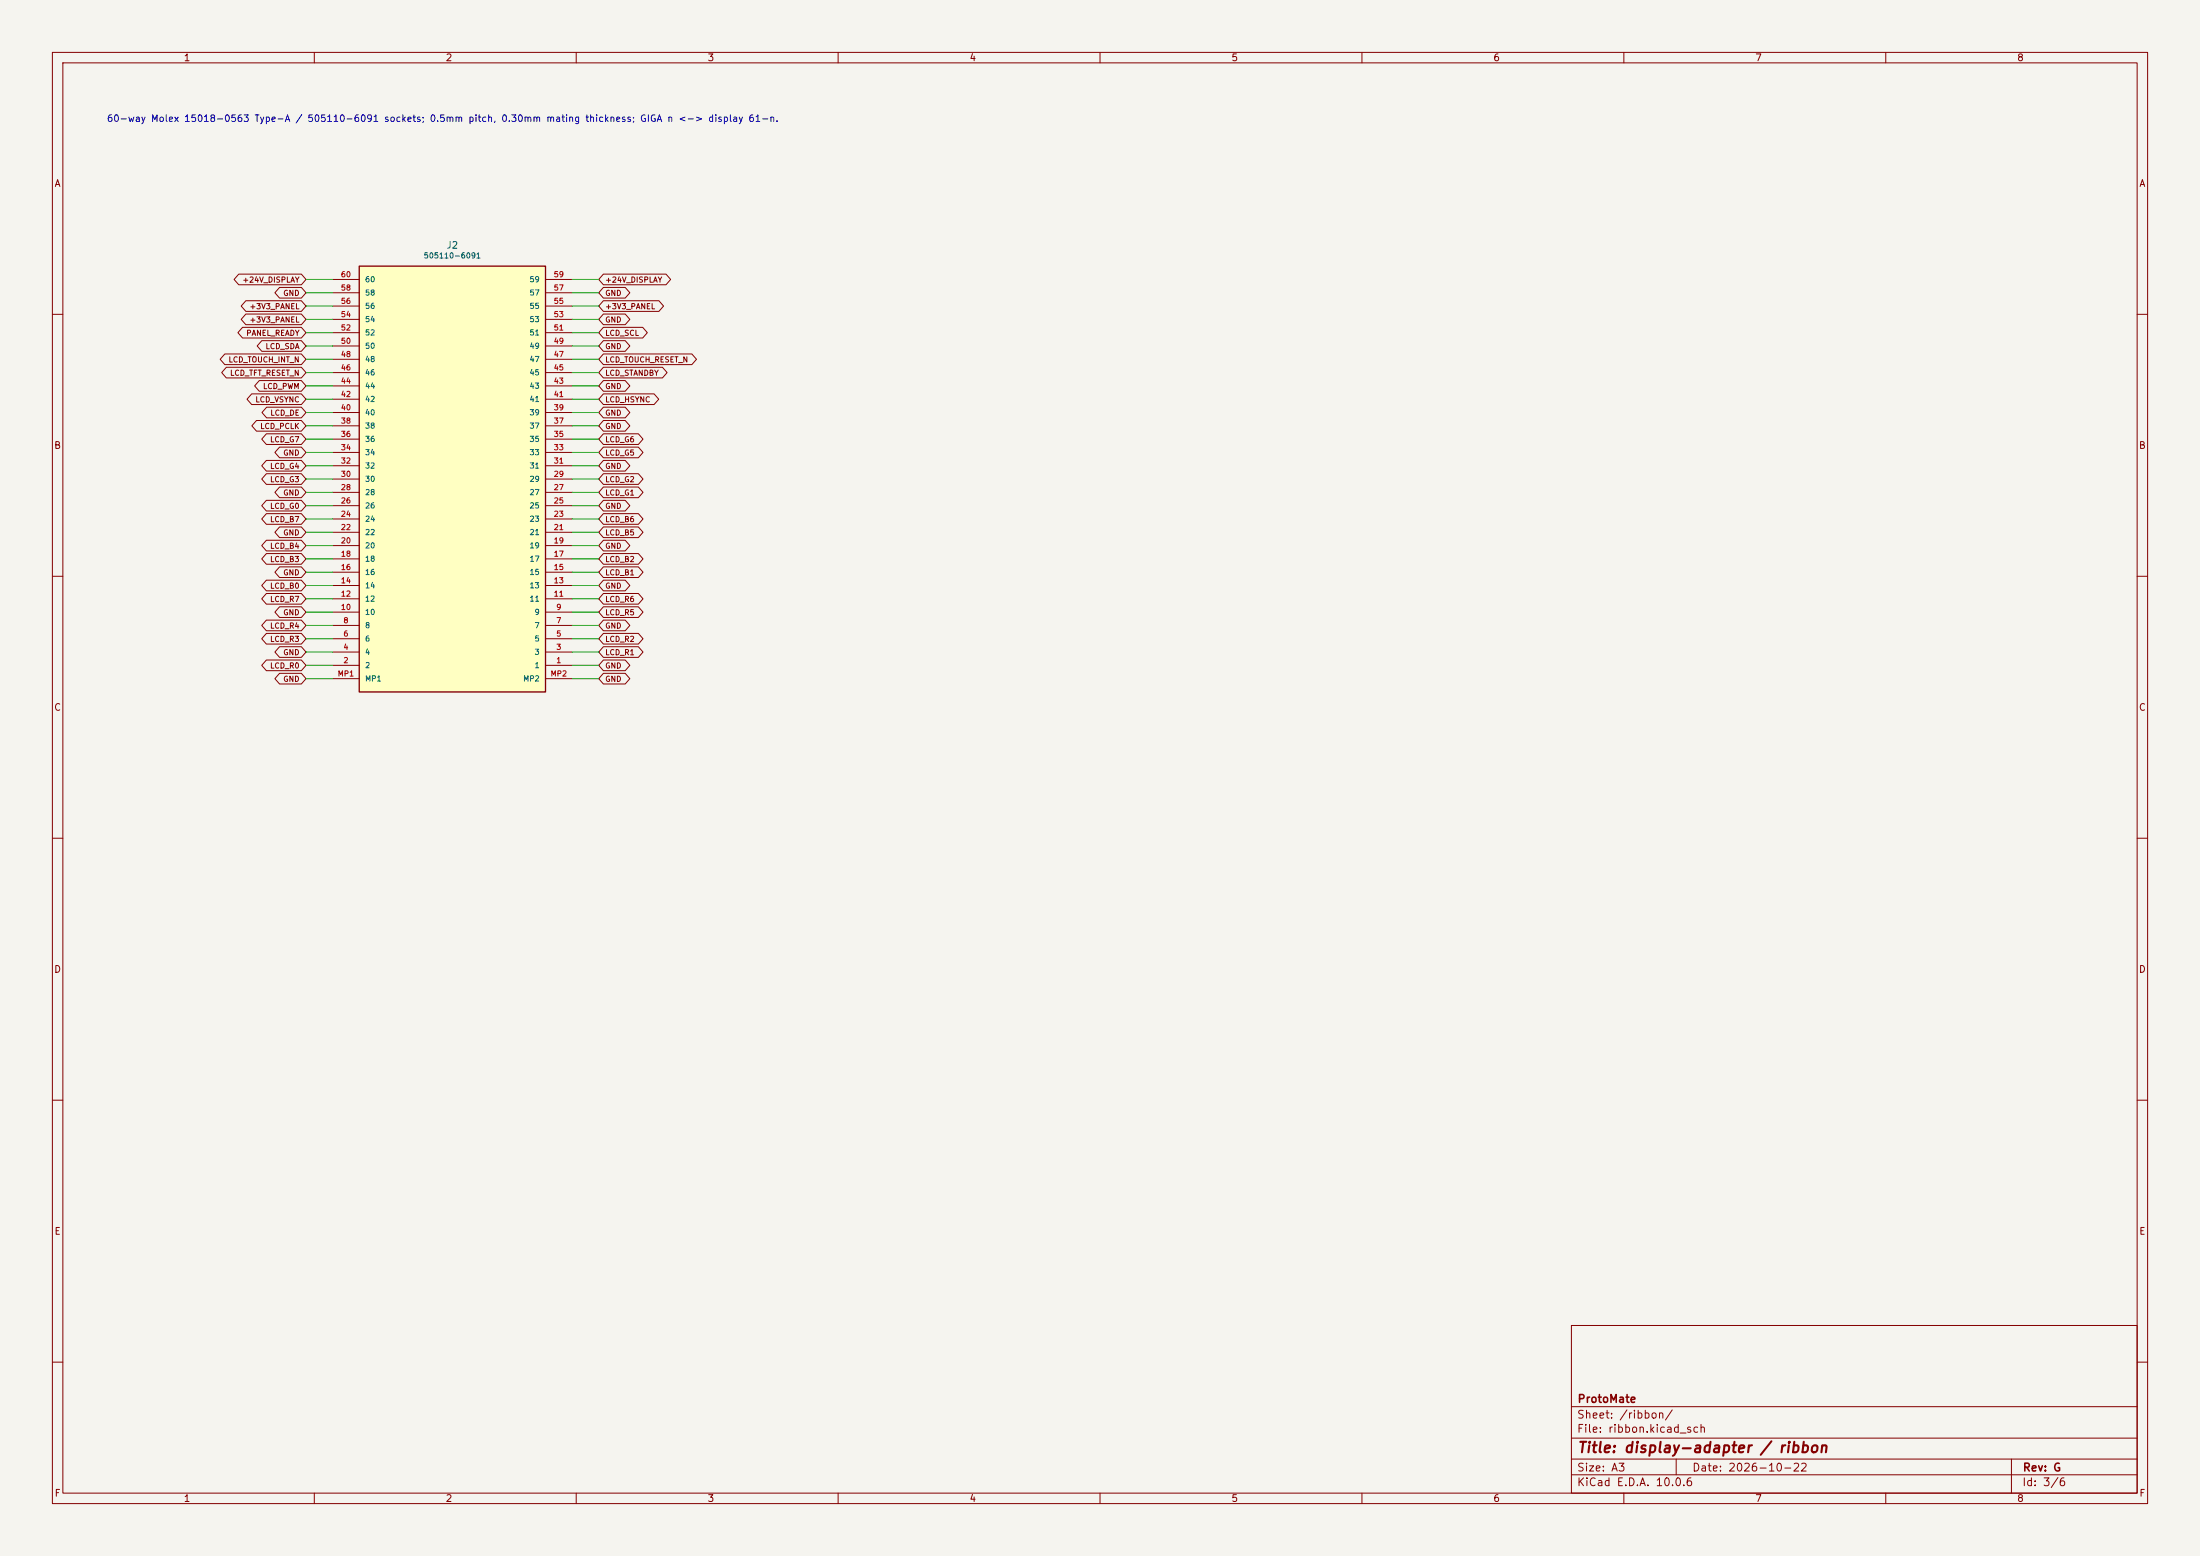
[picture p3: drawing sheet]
(kicad_sch (version 20250114) (generator eeschema) (paper "A3") (title_block (title "display-adapter / ribbon") (date "2026-10-22") (rev "G") (company "ProtoMate")) (lib_symbols (symbol "DisplayAdapter:FFC" (pin_names (offset 1.016)) (in_bom yes) (on_board yes)(property "Reference" "J" (at 0 44.64 0) (effects (font (size 1.27 1.27))))(property "Value" "505110-6091" (at 0 42.64 0) (effects (font (size 1.27 1.27))))(property "Footprint" "" (at 0 0 0) (effects (font (size 1.27 1.27)) (hide yes)))(symbol "FFC_0_1" (rectangle (start -17.78 40.64) (end 17.78 -40.64) (stroke (width .254) (type default)) (fill (type background)))) (symbol "FFC_1_1"(pin passive line (at -22.86 38.1 0) (length 5.08) (name "60" (effects (font (size 1.016 1.016)))) (number "60" (effects (font (size 1.016 1.016)))))(pin passive line (at -22.86 35.56 0) (length 5.08) (name "58" (effects (font (size 1.016 1.016)))) (number "58" (effects (font (size 1.016 1.016)))))(pin passive line (at -22.86 33.02 0) (length 5.08) (name "56" (effects (font (size 1.016 1.016)))) (number "56" (effects (font (size 1.016 1.016)))))(pin passive line (at -22.86 30.48 0) (length 5.08) (name "54" (effects (font (size 1.016 1.016)))) (number "54" (effects (font (size 1.016 1.016)))))(pin passive line (at -22.86 27.94 0) (length 5.08) (name "52" (effects (font (size 1.016 1.016)))) (number "52" (effects (font (size 1.016 1.016)))))(pin passive line (at -22.86 25.400000000000002 0) (length 5.08) (name "50" (effects (font (size 1.016 1.016)))) (number "50" (effects (font (size 1.016 1.016)))))(pin passive line (at -22.86 22.86 0) (length 5.08) (name "48" (effects (font (size 1.016 1.016)))) (number "48" (effects (font (size 1.016 1.016)))))(pin passive line (at -22.86 20.32 0) (length 5.08) (name "46" (effects (font (size 1.016 1.016)))) (number "46" (effects (font (size 1.016 1.016)))))(pin passive line (at -22.86 17.78 0) (length 5.08) (name "44" (effects (font (size 1.016 1.016)))) (number "44" (effects (font (size 1.016 1.016)))))(pin passive line (at -22.86 15.240000000000002 0) (length 5.08) (name "42" (effects (font (size 1.016 1.016)))) (number "42" (effects (font (size 1.016 1.016)))))(pin passive line (at -22.86 12.700000000000003 0) (length 5.08) (name "40" (effects (font (size 1.016 1.016)))) (number "40" (effects (font (size 1.016 1.016)))))(pin passive line (at -22.86 10.16 0) (length 5.08) (name "38" (effects (font (size 1.016 1.016)))) (number "38" (effects (font (size 1.016 1.016)))))(pin passive line (at -22.86 7.620000000000001 0) (length 5.08) (name "36" (effects (font (size 1.016 1.016)))) (number "36" (effects (font (size 1.016 1.016)))))(pin passive line (at -22.86 5.079999999999998 0) (length 5.08) (name "34" (effects (font (size 1.016 1.016)))) (number "34" (effects (font (size 1.016 1.016)))))(pin passive line (at -22.86 2.539999999999999 0) (length 5.08) (name "32" (effects (font (size 1.016 1.016)))) (number "32" (effects (font (size 1.016 1.016)))))(pin passive line (at -22.86 0.0 0) (length 5.08) (name "30" (effects (font (size 1.016 1.016)))) (number "30" (effects (font (size 1.016 1.016)))))(pin passive line (at -22.86 -2.539999999999999 0) (length 5.08) (name "28" (effects (font (size 1.016 1.016)))) (number "28" (effects (font (size 1.016 1.016)))))(pin passive line (at -22.86 -5.079999999999998 0) (length 5.08) (name "26" (effects (font (size 1.016 1.016)))) (number "26" (effects (font (size 1.016 1.016)))))(pin passive line (at -22.86 -7.619999999999997 0) (length 5.08) (name "24" (effects (font (size 1.016 1.016)))) (number "24" (effects (font (size 1.016 1.016)))))(pin passive line (at -22.86 -10.159999999999997 0) (length 5.08) (name "22" (effects (font (size 1.016 1.016)))) (number "22" (effects (font (size 1.016 1.016)))))(pin passive line (at -22.86 -12.699999999999996 0) (length 5.08) (name "20" (effects (font (size 1.016 1.016)))) (number "20" (effects (font (size 1.016 1.016)))))(pin passive line (at -22.86 -15.240000000000002 0) (length 5.08) (name "18" (effects (font (size 1.016 1.016)))) (number "18" (effects (font (size 1.016 1.016)))))(pin passive line (at -22.86 -17.78 0) (length 5.08) (name "16" (effects (font (size 1.016 1.016)))) (number "16" (effects (font (size 1.016 1.016)))))(pin passive line (at -22.86 -20.32 0) (length 5.08) (name "14" (effects (font (size 1.016 1.016)))) (number "14" (effects (font (size 1.016 1.016)))))(pin passive line (at -22.86 -22.86 0) (length 5.08) (name "12" (effects (font (size 1.016 1.016)))) (number "12" (effects (font (size 1.016 1.016)))))(pin passive line (at -22.86 -25.4 0) (length 5.08) (name "10" (effects (font (size 1.016 1.016)))) (number "10" (effects (font (size 1.016 1.016)))))(pin passive line (at -22.86 -27.940000000000005 0) (length 5.08) (name "8" (effects (font (size 1.016 1.016)))) (number "8" (effects (font (size 1.016 1.016)))))(pin passive line (at -22.86 -30.479999999999997 0) (length 5.08) (name "6" (effects (font (size 1.016 1.016)))) (number "6" (effects (font (size 1.016 1.016)))))(pin passive line (at -22.86 -33.02 0) (length 5.08) (name "4" (effects (font (size 1.016 1.016)))) (number "4" (effects (font (size 1.016 1.016)))))(pin passive line (at -22.86 -35.559999999999995 0) (length 5.08) (name "2" (effects (font (size 1.016 1.016)))) (number "2" (effects (font (size 1.016 1.016)))))(pin passive line (at -22.86 -38.1 0) (length 5.08) (name "MP1" (effects (font (size 1.016 1.016)))) (number "MP1" (effects (font (size 1.016 1.016)))))(pin passive line (at 22.86 38.1 180) (length 5.08) (name "59" (effects (font (size 1.016 1.016)))) (number "59" (effects (font (size 1.016 1.016)))))(pin passive line (at 22.86 35.56 180) (length 5.08) (name "57" (effects (font (size 1.016 1.016)))) (number "57" (effects (font (size 1.016 1.016)))))(pin passive line (at 22.86 33.02 180) (length 5.08) (name "55" (effects (font (size 1.016 1.016)))) (number "55" (effects (font (size 1.016 1.016)))))(pin passive line (at 22.86 30.48 180) (length 5.08) (name "53" (effects (font (size 1.016 1.016)))) (number "53" (effects (font (size 1.016 1.016)))))(pin passive line (at 22.86 27.94 180) (length 5.08) (name "51" (effects (font (size 1.016 1.016)))) (number "51" (effects (font (size 1.016 1.016)))))(pin passive line (at 22.86 25.400000000000002 180) (length 5.08) (name "49" (effects (font (size 1.016 1.016)))) (number "49" (effects (font (size 1.016 1.016)))))(pin passive line (at 22.86 22.86 180) (length 5.08) (name "47" (effects (font (size 1.016 1.016)))) (number "47" (effects (font (size 1.016 1.016)))))(pin passive line (at 22.86 20.32 180) (length 5.08) (name "45" (effects (font (size 1.016 1.016)))) (number "45" (effects (font (size 1.016 1.016)))))(pin passive line (at 22.86 17.78 180) (length 5.08) (name "43" (effects (font (size 1.016 1.016)))) (number "43" (effects (font (size 1.016 1.016)))))(pin passive line (at 22.86 15.240000000000002 180) (length 5.08) (name "41" (effects (font (size 1.016 1.016)))) (number "41" (effects (font (size 1.016 1.016)))))(pin passive line (at 22.86 12.700000000000003 180) (length 5.08) (name "39" (effects (font (size 1.016 1.016)))) (number "39" (effects (font (size 1.016 1.016)))))(pin passive line (at 22.86 10.16 180) (length 5.08) (name "37" (effects (font (size 1.016 1.016)))) (number "37" (effects (font (size 1.016 1.016)))))(pin passive line (at 22.86 7.620000000000001 180) (length 5.08) (name "35" (effects (font (size 1.016 1.016)))) (number "35" (effects (font (size 1.016 1.016)))))(pin passive line (at 22.86 5.079999999999998 180) (length 5.08) (name "33" (effects (font (size 1.016 1.016)))) (number "33" (effects (font (size 1.016 1.016)))))(pin passive line (at 22.86 2.539999999999999 180) (length 5.08) (name "31" (effects (font (size 1.016 1.016)))) (number "31" (effects (font (size 1.016 1.016)))))(pin passive line (at 22.86 0.0 180) (length 5.08) (name "29" (effects (font (size 1.016 1.016)))) (number "29" (effects (font (size 1.016 1.016)))))(pin passive line (at 22.86 -2.539999999999999 180) (length 5.08) (name "27" (effects (font (size 1.016 1.016)))) (number "27" (effects (font (size 1.016 1.016)))))(pin passive line (at 22.86 -5.079999999999998 180) (length 5.08) (name "25" (effects (font (size 1.016 1.016)))) (number "25" (effects (font (size 1.016 1.016)))))(pin passive line (at 22.86 -7.619999999999997 180) (length 5.08) (name "23" (effects (font (size 1.016 1.016)))) (number "23" (effects (font (size 1.016 1.016)))))(pin passive line (at 22.86 -10.159999999999997 180) (length 5.08) (name "21" (effects (font (size 1.016 1.016)))) (number "21" (effects (font (size 1.016 1.016)))))(pin passive line (at 22.86 -12.699999999999996 180) (length 5.08) (name "19" (effects (font (size 1.016 1.016)))) (number "19" (effects (font (size 1.016 1.016)))))(pin passive line (at 22.86 -15.240000000000002 180) (length 5.08) (name "17" (effects (font (size 1.016 1.016)))) (number "17" (effects (font (size 1.016 1.016)))))(pin passive line (at 22.86 -17.78 180) (length 5.08) (name "15" (effects (font (size 1.016 1.016)))) (number "15" (effects (font (size 1.016 1.016)))))(pin passive line (at 22.86 -20.32 180) (length 5.08) (name "13" (effects (font (size 1.016 1.016)))) (number "13" (effects (font (size 1.016 1.016)))))(pin passive line (at 22.86 -22.86 180) (length 5.08) (name "11" (effects (font (size 1.016 1.016)))) (number "11" (effects (font (size 1.016 1.016)))))(pin passive line (at 22.86 -25.4 180) (length 5.08) (name "9" (effects (font (size 1.016 1.016)))) (number "9" (effects (font (size 1.016 1.016)))))(pin passive line (at 22.86 -27.940000000000005 180) (length 5.08) (name "7" (effects (font (size 1.016 1.016)))) (number "7" (effects (font (size 1.016 1.016)))))(pin passive line (at 22.86 -30.479999999999997 180) (length 5.08) (name "5" (effects (font (size 1.016 1.016)))) (number "5" (effects (font (size 1.016 1.016)))))(pin passive line (at 22.86 -33.02 180) (length 5.08) (name "3" (effects (font (size 1.016 1.016)))) (number "3" (effects (font (size 1.016 1.016)))))(pin passive line (at 22.86 -35.559999999999995 180) (length 5.08) (name "1" (effects (font (size 1.016 1.016)))) (number "1" (effects (font (size 1.016 1.016)))))(pin passive line (at 22.86 -38.1 180) (length 5.08) (name "MP2" (effects (font (size 1.016 1.016)))) (number "MP2" (effects (font (size 1.016 1.016))))))))
(symbol (lib_id "DisplayAdapter:FFC") (at 86.36 91.44 0) (unit 1) (in_bom yes) (on_board yes) (dnp no)(property "Reference" "J2" (at 86.36 46.8 0) (effects (font (size 1.27 1.27))))(property "Value" "505110-6091" (at 86.36 48.8 0) (effects (font (size 1.016 1.016))))(property "Footprint" "DisplayAdapter:Molex_505110-6091_1x60_P0.50mm" (at 86.36 91.44 0) (effects (font (size 1.27 1.27)) (hide yes)))(property "Manufacturer" "Molex" (at 86.36 91.44 0) (effects (font (size 1.27 1.27)) (hide yes)))(property "MPN" "505110-6091" (at 86.36 91.44 0) (effects (font (size 1.27 1.27)) (hide yes)))(property "Assembly" "SMT" (at 86.36 91.44 0) (effects (font (size 1.27 1.27)) (hide yes))))
(wire (pts (xy 63.5 53.339999999999996) (xy 58.42 53.339999999999996)) (stroke (width 0) (type default)))
(global_label "+24V_DISPLAY" (shape bidirectional) (at 58.42 53.339999999999996 0) (effects (font (size 1.016 1.016)) (justify right)) (property "Intersheetrefs" "${INTERSHEET_REFS}" (at 58.42 53.339999999999996 0) (effects (font (size 1 1)) (hide yes))))
(wire (pts (xy 63.5 55.879999999999995) (xy 58.42 55.879999999999995)) (stroke (width 0) (type default)))
(global_label "GND" (shape bidirectional) (at 58.42 55.879999999999995 0) (effects (font (size 1.016 1.016)) (justify right)) (property "Intersheetrefs" "${INTERSHEET_REFS}" (at 58.42 55.879999999999995 0) (effects (font (size 1 1)) (hide yes))))
(wire (pts (xy 63.5 58.419999999999995) (xy 58.42 58.419999999999995)) (stroke (width 0) (type default)))
(global_label "+3V3_PANEL" (shape bidirectional) (at 58.42 58.419999999999995 0) (effects (font (size 1.016 1.016)) (justify right)) (property "Intersheetrefs" "${INTERSHEET_REFS}" (at 58.42 58.419999999999995 0) (effects (font (size 1 1)) (hide yes))))
(wire (pts (xy 63.5 60.959999999999994) (xy 58.42 60.959999999999994)) (stroke (width 0) (type default)))
(global_label "+3V3_PANEL" (shape bidirectional) (at 58.42 60.959999999999994 0) (effects (font (size 1.016 1.016)) (justify right)) (property "Intersheetrefs" "${INTERSHEET_REFS}" (at 58.42 60.959999999999994 0) (effects (font (size 1 1)) (hide yes))))
(wire (pts (xy 63.5 63.5) (xy 58.42 63.5)) (stroke (width 0) (type default)))
(global_label "PANEL_READY" (shape bidirectional) (at 58.42 63.5 0) (effects (font (size 1.016 1.016)) (justify right)) (property "Intersheetrefs" "${INTERSHEET_REFS}" (at 58.42 63.5 0) (effects (font (size 1 1)) (hide yes))))
(wire (pts (xy 63.5 66.03999999999999) (xy 58.42 66.03999999999999)) (stroke (width 0) (type default)))
(global_label "LCD_SDA" (shape bidirectional) (at 58.42 66.03999999999999 0) (effects (font (size 1.016 1.016)) (justify right)) (property "Intersheetrefs" "${INTERSHEET_REFS}" (at 58.42 66.03999999999999 0) (effects (font (size 1 1)) (hide yes))))
(wire (pts (xy 63.5 68.58) (xy 58.42 68.58)) (stroke (width 0) (type default)))
(global_label "LCD_TOUCH_INT_N" (shape bidirectional) (at 58.42 68.58 0) (effects (font (size 1.016 1.016)) (justify right)) (property "Intersheetrefs" "${INTERSHEET_REFS}" (at 58.42 68.58 0) (effects (font (size 1 1)) (hide yes))))
(wire (pts (xy 63.5 71.12) (xy 58.42 71.12)) (stroke (width 0) (type default)))
(global_label "LCD_TFT_RESET_N" (shape bidirectional) (at 58.42 71.12 0) (effects (font (size 1.016 1.016)) (justify right)) (property "Intersheetrefs" "${INTERSHEET_REFS}" (at 58.42 71.12 0) (effects (font (size 1 1)) (hide yes))))
(wire (pts (xy 63.5 73.66) (xy 58.42 73.66)) (stroke (width 0) (type default)))
(global_label "LCD_PWM" (shape bidirectional) (at 58.42 73.66 0) (effects (font (size 1.016 1.016)) (justify right)) (property "Intersheetrefs" "${INTERSHEET_REFS}" (at 58.42 73.66 0) (effects (font (size 1 1)) (hide yes))))
(wire (pts (xy 63.5 76.19999999999999) (xy 58.42 76.19999999999999)) (stroke (width 0) (type default)))
(global_label "LCD_VSYNC" (shape bidirectional) (at 58.42 76.19999999999999 0) (effects (font (size 1.016 1.016)) (justify right)) (property "Intersheetrefs" "${INTERSHEET_REFS}" (at 58.42 76.19999999999999 0) (effects (font (size 1 1)) (hide yes))))
(wire (pts (xy 63.5 78.74) (xy 58.42 78.74)) (stroke (width 0) (type default)))
(global_label "LCD_DE" (shape bidirectional) (at 58.42 78.74 0) (effects (font (size 1.016 1.016)) (justify right)) (property "Intersheetrefs" "${INTERSHEET_REFS}" (at 58.42 78.74 0) (effects (font (size 1 1)) (hide yes))))
(wire (pts (xy 63.5 81.28) (xy 58.42 81.28)) (stroke (width 0) (type default)))
(global_label "LCD_PCLK" (shape bidirectional) (at 58.42 81.28 0) (effects (font (size 1.016 1.016)) (justify right)) (property "Intersheetrefs" "${INTERSHEET_REFS}" (at 58.42 81.28 0) (effects (font (size 1 1)) (hide yes))))
(wire (pts (xy 63.5 83.82) (xy 58.42 83.82)) (stroke (width 0) (type default)))
(global_label "LCD_G7" (shape bidirectional) (at 58.42 83.82 0) (effects (font (size 1.016 1.016)) (justify right)) (property "Intersheetrefs" "${INTERSHEET_REFS}" (at 58.42 83.82 0) (effects (font (size 1 1)) (hide yes))))
(wire (pts (xy 63.5 86.36) (xy 58.42 86.36)) (stroke (width 0) (type default)))
(global_label "GND" (shape bidirectional) (at 58.42 86.36 0) (effects (font (size 1.016 1.016)) (justify right)) (property "Intersheetrefs" "${INTERSHEET_REFS}" (at 58.42 86.36 0) (effects (font (size 1 1)) (hide yes))))
(wire (pts (xy 63.5 88.9) (xy 58.42 88.9)) (stroke (width 0) (type default)))
(global_label "LCD_G4" (shape bidirectional) (at 58.42 88.9 0) (effects (font (size 1.016 1.016)) (justify right)) (property "Intersheetrefs" "${INTERSHEET_REFS}" (at 58.42 88.9 0) (effects (font (size 1 1)) (hide yes))))
(wire (pts (xy 63.5 91.44) (xy 58.42 91.44)) (stroke (width 0) (type default)))
(global_label "LCD_G3" (shape bidirectional) (at 58.42 91.44 0) (effects (font (size 1.016 1.016)) (justify right)) (property "Intersheetrefs" "${INTERSHEET_REFS}" (at 58.42 91.44 0) (effects (font (size 1 1)) (hide yes))))
(wire (pts (xy 63.5 93.97999999999999) (xy 58.42 93.97999999999999)) (stroke (width 0) (type default)))
(global_label "GND" (shape bidirectional) (at 58.42 93.97999999999999 0) (effects (font (size 1.016 1.016)) (justify right)) (property "Intersheetrefs" "${INTERSHEET_REFS}" (at 58.42 93.97999999999999 0) (effects (font (size 1 1)) (hide yes))))
(wire (pts (xy 63.5 96.52) (xy 58.42 96.52)) (stroke (width 0) (type default)))
(global_label "LCD_G0" (shape bidirectional) (at 58.42 96.52 0) (effects (font (size 1.016 1.016)) (justify right)) (property "Intersheetrefs" "${INTERSHEET_REFS}" (at 58.42 96.52 0) (effects (font (size 1 1)) (hide yes))))
(wire (pts (xy 63.5 99.06) (xy 58.42 99.06)) (stroke (width 0) (type default)))
(global_label "LCD_B7" (shape bidirectional) (at 58.42 99.06 0) (effects (font (size 1.016 1.016)) (justify right)) (property "Intersheetrefs" "${INTERSHEET_REFS}" (at 58.42 99.06 0) (effects (font (size 1 1)) (hide yes))))
(wire (pts (xy 63.5 101.6) (xy 58.42 101.6)) (stroke (width 0) (type default)))
(global_label "GND" (shape bidirectional) (at 58.42 101.6 0) (effects (font (size 1.016 1.016)) (justify right)) (property "Intersheetrefs" "${INTERSHEET_REFS}" (at 58.42 101.6 0) (effects (font (size 1 1)) (hide yes))))
(wire (pts (xy 63.5 104.13999999999999) (xy 58.42 104.13999999999999)) (stroke (width 0) (type default)))
(global_label "LCD_B4" (shape bidirectional) (at 58.42 104.13999999999999 0) (effects (font (size 1.016 1.016)) (justify right)) (property "Intersheetrefs" "${INTERSHEET_REFS}" (at 58.42 104.13999999999999 0) (effects (font (size 1 1)) (hide yes))))
(wire (pts (xy 63.5 106.68) (xy 58.42 106.68)) (stroke (width 0) (type default)))
(global_label "LCD_B3" (shape bidirectional) (at 58.42 106.68 0) (effects (font (size 1.016 1.016)) (justify right)) (property "Intersheetrefs" "${INTERSHEET_REFS}" (at 58.42 106.68 0) (effects (font (size 1 1)) (hide yes))))
(wire (pts (xy 63.5 109.22) (xy 58.42 109.22)) (stroke (width 0) (type default)))
(global_label "GND" (shape bidirectional) (at 58.42 109.22 0) (effects (font (size 1.016 1.016)) (justify right)) (property "Intersheetrefs" "${INTERSHEET_REFS}" (at 58.42 109.22 0) (effects (font (size 1 1)) (hide yes))))
(wire (pts (xy 63.5 111.75999999999999) (xy 58.42 111.75999999999999)) (stroke (width 0) (type default)))
(global_label "LCD_B0" (shape bidirectional) (at 58.42 111.75999999999999 0) (effects (font (size 1.016 1.016)) (justify right)) (property "Intersheetrefs" "${INTERSHEET_REFS}" (at 58.42 111.75999999999999 0) (effects (font (size 1 1)) (hide yes))))
(wire (pts (xy 63.5 114.3) (xy 58.42 114.3)) (stroke (width 0) (type default)))
(global_label "LCD_R7" (shape bidirectional) (at 58.42 114.3 0) (effects (font (size 1.016 1.016)) (justify right)) (property "Intersheetrefs" "${INTERSHEET_REFS}" (at 58.42 114.3 0) (effects (font (size 1 1)) (hide yes))))
(wire (pts (xy 63.5 116.84) (xy 58.42 116.84)) (stroke (width 0) (type default)))
(global_label "GND" (shape bidirectional) (at 58.42 116.84 0) (effects (font (size 1.016 1.016)) (justify right)) (property "Intersheetrefs" "${INTERSHEET_REFS}" (at 58.42 116.84 0) (effects (font (size 1 1)) (hide yes))))
(wire (pts (xy 63.5 119.38) (xy 58.42 119.38)) (stroke (width 0) (type default)))
(global_label "LCD_R4" (shape bidirectional) (at 58.42 119.38 0) (effects (font (size 1.016 1.016)) (justify right)) (property "Intersheetrefs" "${INTERSHEET_REFS}" (at 58.42 119.38 0) (effects (font (size 1 1)) (hide yes))))
(wire (pts (xy 63.5 121.91999999999999) (xy 58.42 121.91999999999999)) (stroke (width 0) (type default)))
(global_label "LCD_R3" (shape bidirectional) (at 58.42 121.91999999999999 0) (effects (font (size 1.016 1.016)) (justify right)) (property "Intersheetrefs" "${INTERSHEET_REFS}" (at 58.42 121.91999999999999 0) (effects (font (size 1 1)) (hide yes))))
(wire (pts (xy 63.5 124.46000000000001) (xy 58.42 124.46000000000001)) (stroke (width 0) (type default)))
(global_label "GND" (shape bidirectional) (at 58.42 124.46000000000001 0) (effects (font (size 1.016 1.016)) (justify right)) (property "Intersheetrefs" "${INTERSHEET_REFS}" (at 58.42 124.46000000000001 0) (effects (font (size 1 1)) (hide yes))))
(wire (pts (xy 63.5 127.0) (xy 58.42 127.0)) (stroke (width 0) (type default)))
(global_label "LCD_R0" (shape bidirectional) (at 58.42 127.0 0) (effects (font (size 1.016 1.016)) (justify right)) (property "Intersheetrefs" "${INTERSHEET_REFS}" (at 58.42 127.0 0) (effects (font (size 1 1)) (hide yes))))
(wire (pts (xy 63.5 129.54) (xy 58.42 129.54)) (stroke (width 0) (type default)))
(global_label "GND" (shape bidirectional) (at 58.42 129.54 0) (effects (font (size 1.016 1.016)) (justify right)) (property "Intersheetrefs" "${INTERSHEET_REFS}" (at 58.42 129.54 0) (effects (font (size 1 1)) (hide yes))))
(wire (pts (xy 109.22 53.339999999999996) (xy 114.3 53.339999999999996)) (stroke (width 0) (type default)))
(global_label "+24V_DISPLAY" (shape bidirectional) (at 114.3 53.339999999999996 180) (effects (font (size 1.016 1.016)) (justify left)) (property "Intersheetrefs" "${INTERSHEET_REFS}" (at 114.3 53.339999999999996 0) (effects (font (size 1 1)) (hide yes))))
(wire (pts (xy 109.22 55.879999999999995) (xy 114.3 55.879999999999995)) (stroke (width 0) (type default)))
(global_label "GND" (shape bidirectional) (at 114.3 55.879999999999995 180) (effects (font (size 1.016 1.016)) (justify left)) (property "Intersheetrefs" "${INTERSHEET_REFS}" (at 114.3 55.879999999999995 0) (effects (font (size 1 1)) (hide yes))))
(wire (pts (xy 109.22 58.419999999999995) (xy 114.3 58.419999999999995)) (stroke (width 0) (type default)))
(global_label "+3V3_PANEL" (shape bidirectional) (at 114.3 58.419999999999995 180) (effects (font (size 1.016 1.016)) (justify left)) (property "Intersheetrefs" "${INTERSHEET_REFS}" (at 114.3 58.419999999999995 0) (effects (font (size 1 1)) (hide yes))))
(wire (pts (xy 109.22 60.959999999999994) (xy 114.3 60.959999999999994)) (stroke (width 0) (type default)))
(global_label "GND" (shape bidirectional) (at 114.3 60.959999999999994 180) (effects (font (size 1.016 1.016)) (justify left)) (property "Intersheetrefs" "${INTERSHEET_REFS}" (at 114.3 60.959999999999994 0) (effects (font (size 1 1)) (hide yes))))
(wire (pts (xy 109.22 63.5) (xy 114.3 63.5)) (stroke (width 0) (type default)))
(global_label "LCD_SCL" (shape bidirectional) (at 114.3 63.5 180) (effects (font (size 1.016 1.016)) (justify left)) (property "Intersheetrefs" "${INTERSHEET_REFS}" (at 114.3 63.5 0) (effects (font (size 1 1)) (hide yes))))
(wire (pts (xy 109.22 66.03999999999999) (xy 114.3 66.03999999999999)) (stroke (width 0) (type default)))
(global_label "GND" (shape bidirectional) (at 114.3 66.03999999999999 180) (effects (font (size 1.016 1.016)) (justify left)) (property "Intersheetrefs" "${INTERSHEET_REFS}" (at 114.3 66.03999999999999 0) (effects (font (size 1 1)) (hide yes))))
(wire (pts (xy 109.22 68.58) (xy 114.3 68.58)) (stroke (width 0) (type default)))
(global_label "LCD_TOUCH_RESET_N" (shape bidirectional) (at 114.3 68.58 180) (effects (font (size 1.016 1.016)) (justify left)) (property "Intersheetrefs" "${INTERSHEET_REFS}" (at 114.3 68.58 0) (effects (font (size 1 1)) (hide yes))))
(wire (pts (xy 109.22 71.12) (xy 114.3 71.12)) (stroke (width 0) (type default)))
(global_label "LCD_STANDBY" (shape bidirectional) (at 114.3 71.12 180) (effects (font (size 1.016 1.016)) (justify left)) (property "Intersheetrefs" "${INTERSHEET_REFS}" (at 114.3 71.12 0) (effects (font (size 1 1)) (hide yes))))
(wire (pts (xy 109.22 73.66) (xy 114.3 73.66)) (stroke (width 0) (type default)))
(global_label "GND" (shape bidirectional) (at 114.3 73.66 180) (effects (font (size 1.016 1.016)) (justify left)) (property "Intersheetrefs" "${INTERSHEET_REFS}" (at 114.3 73.66 0) (effects (font (size 1 1)) (hide yes))))
(wire (pts (xy 109.22 76.19999999999999) (xy 114.3 76.19999999999999)) (stroke (width 0) (type default)))
(global_label "LCD_HSYNC" (shape bidirectional) (at 114.3 76.19999999999999 180) (effects (font (size 1.016 1.016)) (justify left)) (property "Intersheetrefs" "${INTERSHEET_REFS}" (at 114.3 76.19999999999999 0) (effects (font (size 1 1)) (hide yes))))
(wire (pts (xy 109.22 78.74) (xy 114.3 78.74)) (stroke (width 0) (type default)))
(global_label "GND" (shape bidirectional) (at 114.3 78.74 180) (effects (font (size 1.016 1.016)) (justify left)) (property "Intersheetrefs" "${INTERSHEET_REFS}" (at 114.3 78.74 0) (effects (font (size 1 1)) (hide yes))))
(wire (pts (xy 109.22 81.28) (xy 114.3 81.28)) (stroke (width 0) (type default)))
(global_label "GND" (shape bidirectional) (at 114.3 81.28 180) (effects (font (size 1.016 1.016)) (justify left)) (property "Intersheetrefs" "${INTERSHEET_REFS}" (at 114.3 81.28 0) (effects (font (size 1 1)) (hide yes))))
(wire (pts (xy 109.22 83.82) (xy 114.3 83.82)) (stroke (width 0) (type default)))
(global_label "LCD_G6" (shape bidirectional) (at 114.3 83.82 180) (effects (font (size 1.016 1.016)) (justify left)) (property "Intersheetrefs" "${INTERSHEET_REFS}" (at 114.3 83.82 0) (effects (font (size 1 1)) (hide yes))))
(wire (pts (xy 109.22 86.36) (xy 114.3 86.36)) (stroke (width 0) (type default)))
(global_label "LCD_G5" (shape bidirectional) (at 114.3 86.36 180) (effects (font (size 1.016 1.016)) (justify left)) (property "Intersheetrefs" "${INTERSHEET_REFS}" (at 114.3 86.36 0) (effects (font (size 1 1)) (hide yes))))
(wire (pts (xy 109.22 88.9) (xy 114.3 88.9)) (stroke (width 0) (type default)))
(global_label "GND" (shape bidirectional) (at 114.3 88.9 180) (effects (font (size 1.016 1.016)) (justify left)) (property "Intersheetrefs" "${INTERSHEET_REFS}" (at 114.3 88.9 0) (effects (font (size 1 1)) (hide yes))))
(wire (pts (xy 109.22 91.44) (xy 114.3 91.44)) (stroke (width 0) (type default)))
(global_label "LCD_G2" (shape bidirectional) (at 114.3 91.44 180) (effects (font (size 1.016 1.016)) (justify left)) (property "Intersheetrefs" "${INTERSHEET_REFS}" (at 114.3 91.44 0) (effects (font (size 1 1)) (hide yes))))
(wire (pts (xy 109.22 93.97999999999999) (xy 114.3 93.97999999999999)) (stroke (width 0) (type default)))
(global_label "LCD_G1" (shape bidirectional) (at 114.3 93.97999999999999 180) (effects (font (size 1.016 1.016)) (justify left)) (property "Intersheetrefs" "${INTERSHEET_REFS}" (at 114.3 93.97999999999999 0) (effects (font (size 1 1)) (hide yes))))
(wire (pts (xy 109.22 96.52) (xy 114.3 96.52)) (stroke (width 0) (type default)))
(global_label "GND" (shape bidirectional) (at 114.3 96.52 180) (effects (font (size 1.016 1.016)) (justify left)) (property "Intersheetrefs" "${INTERSHEET_REFS}" (at 114.3 96.52 0) (effects (font (size 1 1)) (hide yes))))
(wire (pts (xy 109.22 99.06) (xy 114.3 99.06)) (stroke (width 0) (type default)))
(global_label "LCD_B6" (shape bidirectional) (at 114.3 99.06 180) (effects (font (size 1.016 1.016)) (justify left)) (property "Intersheetrefs" "${INTERSHEET_REFS}" (at 114.3 99.06 0) (effects (font (size 1 1)) (hide yes))))
(wire (pts (xy 109.22 101.6) (xy 114.3 101.6)) (stroke (width 0) (type default)))
(global_label "LCD_B5" (shape bidirectional) (at 114.3 101.6 180) (effects (font (size 1.016 1.016)) (justify left)) (property "Intersheetrefs" "${INTERSHEET_REFS}" (at 114.3 101.6 0) (effects (font (size 1 1)) (hide yes))))
(wire (pts (xy 109.22 104.13999999999999) (xy 114.3 104.13999999999999)) (stroke (width 0) (type default)))
(global_label "GND" (shape bidirectional) (at 114.3 104.13999999999999 180) (effects (font (size 1.016 1.016)) (justify left)) (property "Intersheetrefs" "${INTERSHEET_REFS}" (at 114.3 104.13999999999999 0) (effects (font (size 1 1)) (hide yes))))
(wire (pts (xy 109.22 106.68) (xy 114.3 106.68)) (stroke (width 0) (type default)))
(global_label "LCD_B2" (shape bidirectional) (at 114.3 106.68 180) (effects (font (size 1.016 1.016)) (justify left)) (property "Intersheetrefs" "${INTERSHEET_REFS}" (at 114.3 106.68 0) (effects (font (size 1 1)) (hide yes))))
(wire (pts (xy 109.22 109.22) (xy 114.3 109.22)) (stroke (width 0) (type default)))
(global_label "LCD_B1" (shape bidirectional) (at 114.3 109.22 180) (effects (font (size 1.016 1.016)) (justify left)) (property "Intersheetrefs" "${INTERSHEET_REFS}" (at 114.3 109.22 0) (effects (font (size 1 1)) (hide yes))))
(wire (pts (xy 109.22 111.75999999999999) (xy 114.3 111.75999999999999)) (stroke (width 0) (type default)))
(global_label "GND" (shape bidirectional) (at 114.3 111.75999999999999 180) (effects (font (size 1.016 1.016)) (justify left)) (property "Intersheetrefs" "${INTERSHEET_REFS}" (at 114.3 111.75999999999999 0) (effects (font (size 1 1)) (hide yes))))
(wire (pts (xy 109.22 114.3) (xy 114.3 114.3)) (stroke (width 0) (type default)))
(global_label "LCD_R6" (shape bidirectional) (at 114.3 114.3 180) (effects (font (size 1.016 1.016)) (justify left)) (property "Intersheetrefs" "${INTERSHEET_REFS}" (at 114.3 114.3 0) (effects (font (size 1 1)) (hide yes))))
(wire (pts (xy 109.22 116.84) (xy 114.3 116.84)) (stroke (width 0) (type default)))
(global_label "LCD_R5" (shape bidirectional) (at 114.3 116.84 180) (effects (font (size 1.016 1.016)) (justify left)) (property "Intersheetrefs" "${INTERSHEET_REFS}" (at 114.3 116.84 0) (effects (font (size 1 1)) (hide yes))))
(wire (pts (xy 109.22 119.38) (xy 114.3 119.38)) (stroke (width 0) (type default)))
(global_label "GND" (shape bidirectional) (at 114.3 119.38 180) (effects (font (size 1.016 1.016)) (justify left)) (property "Intersheetrefs" "${INTERSHEET_REFS}" (at 114.3 119.38 0) (effects (font (size 1 1)) (hide yes))))
(wire (pts (xy 109.22 121.91999999999999) (xy 114.3 121.91999999999999)) (stroke (width 0) (type default)))
(global_label "LCD_R2" (shape bidirectional) (at 114.3 121.91999999999999 180) (effects (font (size 1.016 1.016)) (justify left)) (property "Intersheetrefs" "${INTERSHEET_REFS}" (at 114.3 121.91999999999999 0) (effects (font (size 1 1)) (hide yes))))
(wire (pts (xy 109.22 124.46000000000001) (xy 114.3 124.46000000000001)) (stroke (width 0) (type default)))
(global_label "LCD_R1" (shape bidirectional) (at 114.3 124.46000000000001 180) (effects (font (size 1.016 1.016)) (justify left)) (property "Intersheetrefs" "${INTERSHEET_REFS}" (at 114.3 124.46000000000001 0) (effects (font (size 1 1)) (hide yes))))
(wire (pts (xy 109.22 127.0) (xy 114.3 127.0)) (stroke (width 0) (type default)))
(global_label "GND" (shape bidirectional) (at 114.3 127.0 180) (effects (font (size 1.016 1.016)) (justify left)) (property "Intersheetrefs" "${INTERSHEET_REFS}" (at 114.3 127.0 0) (effects (font (size 1 1)) (hide yes))))
(wire (pts (xy 109.22 129.54) (xy 114.3 129.54)) (stroke (width 0) (type default)))
(global_label "GND" (shape bidirectional) (at 114.3 129.54 180) (effects (font (size 1.016 1.016)) (justify left)) (property "Intersheetrefs" "${INTERSHEET_REFS}" (at 114.3 129.54 0) (effects (font (size 1 1)) (hide yes))))
(text "60-way Molex 15018-0563 Type-A / 505110-6091 sockets; 0.5mm pitch, 0.30mm mating thickness; GIGA n <-> display 61-n." (at 20.32 22.86 0) (effects (font (size 1.27 1.27)) (justify left))))
